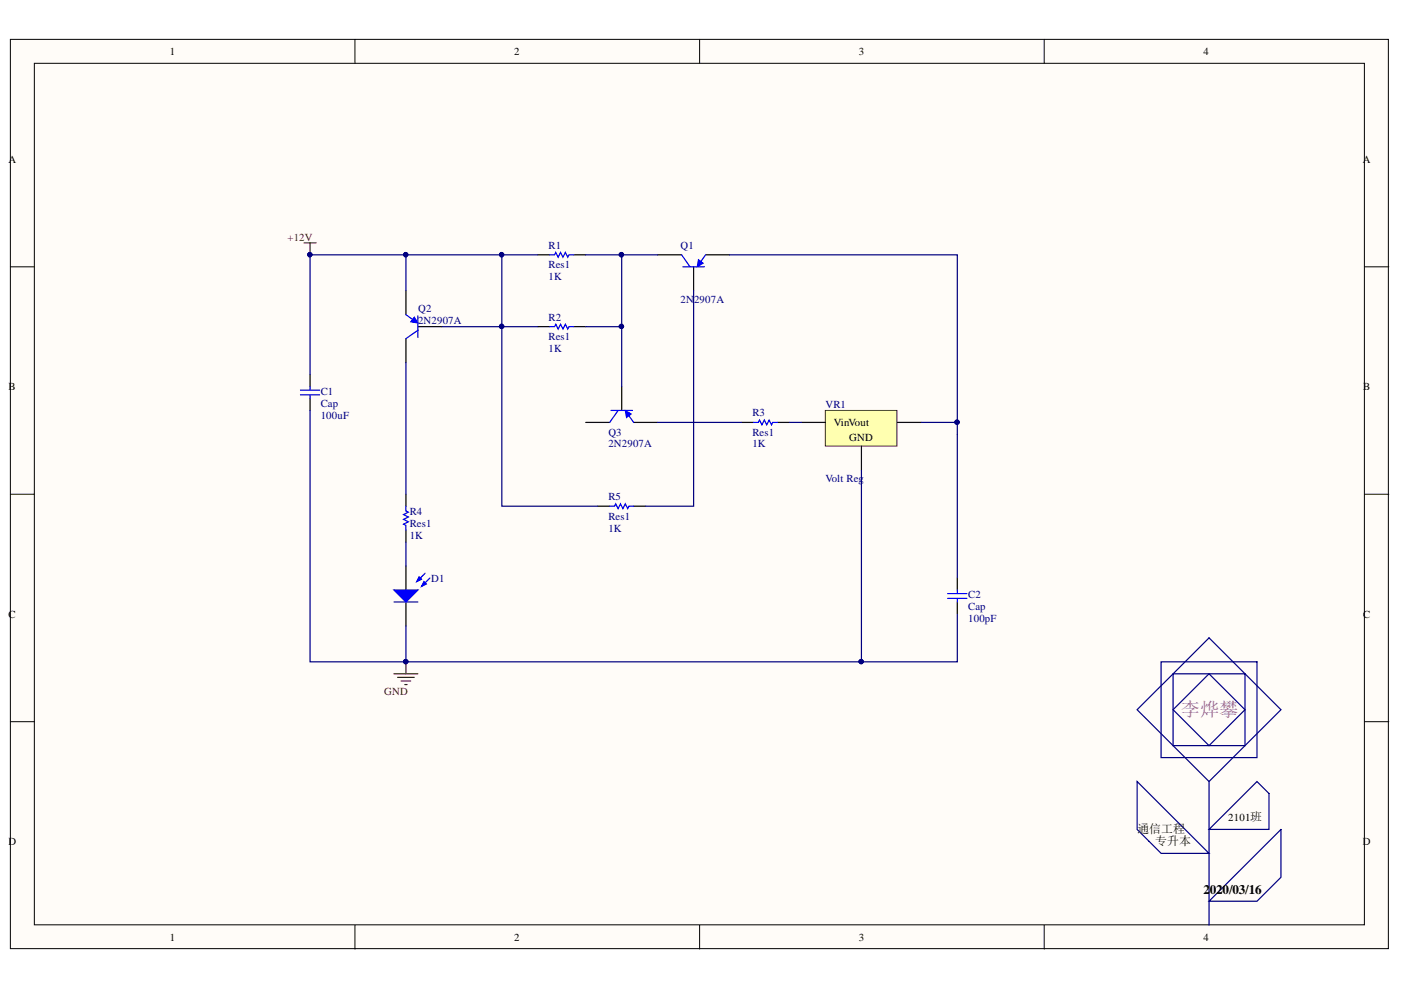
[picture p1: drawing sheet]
# Altium project 210806300163-李烨攀.PrjPcb
1 sheet, 12 parts. Net scope: global (net labels, ports and power ports of the same name join across sheets).

## Sheet 210806300163-李烨攀.SchDoc
size A4; Date: 2020/03/16

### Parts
C1  Cap  value 100uF  [RAD-0.3]
C2  Cap  value 100pF  [RAD-0.3]
D1  (no value)  [PIN2]
Q1  2N2907A  [TO-18]
Q2  2N2907A  [TO-18]
Q3  2N2907A  [TO-18]
R1  Res1  value 1K  [AXIAL-0.3]
R2  Res1  value 1K  [AXIAL-0.3]
R3  Res1  value 1K  [AXIAL-0.3]
R4  Res1  value 1K  [AXIAL-0.3]
R5  Res1  value 1K  [AXIAL-0.3]
VR1  Volt Reg  [TO254P1510-3_4N]

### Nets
+12V: C1.1 Q2.1(B) Q2.3(E) R1.1 R2.1 R5.1
GND: C1.2 C2.2 D1.2(K) VR1.2(GND)
NetC2_1: C2.1 Q1.3(E) VR1.3(Vout)
NetD1_1: D1.1(A) R4.2
NetQ1_1: Q1.1(B) R5.2
NetQ1_2: Q1.2(C) Q3.1(B) R1.2 R2.2
NetQ2_2: Q2.2(C) R4.1
NetQ3_3: Q3.3(E) R3.1
NetR3_2: R3.2 VR1.1(Vin)

Not connected (* = marked no-connect by the designer): Q3 2(C)
